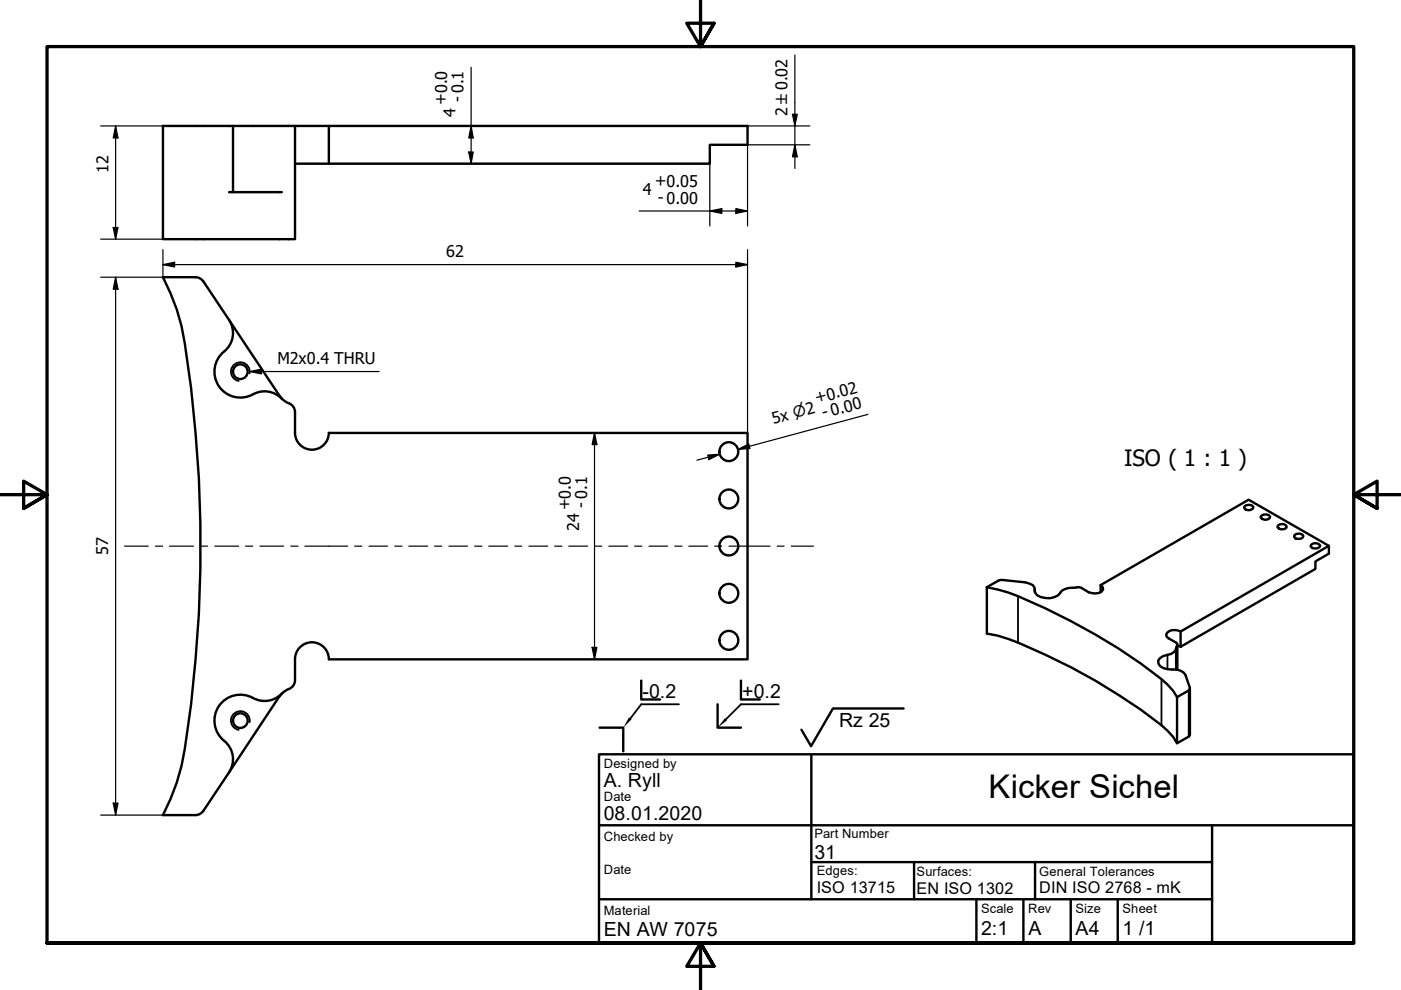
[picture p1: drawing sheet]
<svg xmlns="http://www.w3.org/2000/svg" width="297mm" height="210mm" viewBox="0 0 297 210" stroke-linecap="round" stroke-linejoin="round" font-family="sans-serif">
<!-- layer: Sichtbar (ISO) -->
<g fill="none" stroke="#000" stroke-width=".51">
<path d="M49.4 26.7h-14.9v24h28v-24h-13.1v14M62.5 26.7h96v4h-8v4h-88M69.7 26.7v8M48.6 40.7h11.2M48.6 67.9a5 5 0 0 1-1.1 6.6 5.6 5.6 0 0 0-.8 7.7 5.6 5.6 0 0 0 7.6 1.1 5 5 0 0 1 5.4 1.2M59.3 84l-16.5-24.6-.6-.5-.7-.1h-7a42.8 42.8 0 0 1 4.7 14 273.8 273.8 0 0 1-.7 89.6l-1 3.6-1.4 3.5-1.6 3.3h7l1-.3 .6-.6 5.5-8.2M59.3 84a4 4 0 0 0 1.9 1.5M61.3 85.5a2 2 0 0 1 1.2 1.9v4.4M62.5 91.8a3.6 3.6 0 0 0 3.6 3.5 3.6 3.6 0 0 0 3.6-3.5M69.7 91.8h88.8v48h-88.8a3.6 3.6 0 0 0-3.6-3.6 3.6 3.6 0 0 0-3.6 3.6v4.4M263.8 107.4a1.36 1.36 0 0 1 1.9 .1 1.09 1.09 0 0 1-.9 .7 1.09 1.09 0 0 1-1-.5zM267.4 109.4a1.38 1.38 0 0 1 1.9 .1 1.13 1.13 0 0 1-1 .8 1.13 1.13 0 0 1-1-.6z"/>
<path d="M271 111.4a1.23 1.23 0 0 1 1.8 .2l-.1 .3a1.29 1.29 0 0 1-1.9-.2zM274.4 113.4a1.29 1.29 0 0 1 2 .2 1.11 1.11 0 0 1-2 .2zM278 115.5a1.29 1.29 0 0 1 1.9 .2 1.18 1.18 0 0 1-2 .2zM281.7 115.7v1.7l-2.8 1.6v1.6l-28.6 16.5M209.2 124.5a41.6 41.6 0 0 1 12.4 4.4 115.1 115.1 0 0 1 26 16.3l1.1 1.3 .9 1.3M209.2 124.5v9.8a41.6 41.6 0 0 1 12.4 4.5 118.5 118.5 0 0 1 26 16.2l1.1 1.2 .9 1.4M219.4 124.9v.6M233.4 124.1l.4 .4 .1 .4a1.92 1.92 0 0 1-2.4 .9l-.7-.2-1.6-1-.5-.1-1 .1a3.3 3.3 0 0 0-3.4 1.6 4 4 0 0 1-4.4 0l-.4-.6a1.57 1.57 0 0 0-1.3-1.9l-.8-.2-5.3-.5-2.9 1.5M233.4 124.1l31.3-18.1 17 9.7-31.4 18.2M233.4 124.1v1.5M249.4 137.4v4.6M249.6 136.6v5.4"/>
<path d="M249.6 136.9l.7 .2M250.3 133.9a2.34 2.34 0 0 0-3 .6v.5l.5 .4 1.6 .8a.94 .94 0 0 1 0 1.2 1.95 1.95 0 0 1-1.9 1.4l-.9 .3-.7 .4-.3 .6a1.83 1.83 0 0 0 2 1.8l1 .1a2.74 2.74 0 0 1 2.7 1.1l1 2.7-.1 .3-.2 .3-2.4 1.4M250.3 133.9v3.2M47.5 157.1a5 5 0 0 1 1.1 6.6M59.3 147.5l-10.7 16.2M59.7 147.1a5 5 0 0 1-6 .9 5.5 5.5 0 0 0-7.3 1.7 5.5 5.5 0 0 0 1.1 7.4M61.2 146.1a4 4 0 0 0-1.9 1.5M62.5 144.2a2 2 0 0 1-1.2 1.9M252.3 146v9.8l-.3 .4-2.4 1.4v-9.8"/>
<circle cx="51" cy="78.8" r="1.56"/>
<circle cx="154.5" cy="95.8" r="2"/>
<circle cx="154.5" cy="105.8" r="2"/>
<circle cx="154.5" cy="115.8" r="2"/>
<circle cx="154.5" cy="125.8" r="2"/>
<circle cx="154.5" cy="135.8" r="2"/>
<circle cx="51" cy="152.8" r="1.56"/>
</g>
<!-- layer: Sichtbar schmal (ISO) -->
<path d="M52.9 79.2a2 2 0 0 0-1.6-2.4 2 2 0 0 0-2.3 1.7 2 2 0 0 0 1.6 2.3M215.8 126.4v9.8M219.4 125.1v.3M247.5 138.8v3.1M249.6 136.9v5.1M52.9 153.1a2 2 0 0 0-1.6-2.3 2 2 0 0 0-2.3 1.6 2 2 0 0 0 1.6 2.4M246.3 144v9.8M252 146.4v9.8" fill="none" stroke="#000" stroke-width=".38"/>
<!-- layer: Schraffur (ISO) -->
<path d="M133.3 152.1l.6 .4-1.8 1.8zM153.7 152.3l.4 .5-2 1.5z" fill="#000"/>
<!-- layer: Rahmen (ISO) -->
<path d="M148.5 -.1v10l-2.9-5h5.8l-2.9 5 2.9-5M0 104.9h10l-5-2.9v5.8l5-2.9-5 2.9M297 104.9h-10l5-2.9v5.8l-5-2.9 5 2.9M10 199.9v-190h277v190h-277h277M151.4 204.9l-2.9-5 2.9 5h-5.8l2.9-5v10" fill="none" stroke="#000" stroke-width=".7"/>
<!-- layer: Titel (ISO) -->
<g fill="none" stroke="#000" stroke-width=".51">
<path d="M127 159.9h160v40h-160zM127.1 154.3h5v5M136 144.3v4h4M152.1 149.3v5h5M157.1 144.3v4h4M172 159.9v30.8h85v-15.7M191.6 150.2h-15l-4.6 8-2.1-3.5M127 175h160M127 190.7h45M172 182.8h85M193.8 182.8v7.9M207 190.7v9.2"/>
<path d="M217 190.7v9.2M219.5 182.8v7.9M227 190.7v9.2M237 190.7v9.2M257 190.7v9.2"/>
</g>
<path d="M144 149.3h-8l-2.3 3M165.1 149.3h-8l-3.2 3.3" fill="none" stroke="#000" stroke-width=".38"/>
<g fill="none" stroke="#000" stroke-width=".25">
<path d="M99.9 14.3v20.4M168.5 11.7v24M21.3 26.7h48.4M24.5 26.7l.5 2.5h-1zM24.5 26.7v24M99.4 32.2h.9l-.4 2.5zM99.9 26.7l.4 2.5h-.9zM150.5 34.7v13.2M158.5 26.7h13.2M168 24.2h1l-.5 2.5zM168.5 30.7l.5 2.5h-1zM171.7 30.7h-13.2v17.2"/>
<path d="M21.3 50.7h13.2M24 48.2h1l-.5 2.5zM24.5 58.8l.5 2.5h-1zM24.5 58.8v114M34.5 56.1l2.5-.5v1zM34.5 52.9v5.9h-13.2M34.5 56.1h124M135.5 44.7h23M150.5 44.7l2.5-.5v1zM156 44.2l2.5 .5-2.5 .5zM156 55.6l2.5 .5-2.5 .5zM158.5 52.9v38.9"/>
<path d="M126 91.8l.6 2.5h-1.1zM126 91.8v48M150.1 96.5l2.5-.2-2.3 1.1zM152.6 96.3l-4.8 1.3M156.5 95.3l2.2-1.2 .3 1zM184 87.9l-27.5 7.4 2.4-.6M125.5 137.3h1.1l-.6 2.5zM21.3 172.8h13.2M24 170.3h1l-.5 2.5z"/>
</g>
<g fill="#000">
<path d="M24.5 26.7l.5 2.5h-1z" fill-rule="evenodd"/>
<path d="M99.4 32.2h.9l-.4 2.5z" fill-rule="evenodd"/>
<path d="M99.9 26.7l.4 2.5h-.9z" fill-rule="evenodd"/>
<path d="M168 24.2h1l-.5 2.5z" fill-rule="evenodd"/>
<path d="M168.5 30.7l.5 2.5h-1z" fill-rule="evenodd"/>
<path d="M24 48.2h1l-.5 2.5z" fill-rule="evenodd"/>
<path d="M34.5 56.1l2.5-.5v1z" fill-rule="evenodd"/>
<path d="M150.5 44.7l2.5-.5v1z" fill-rule="evenodd"/>
<path d="M156 44.2l2.5 .5-2.5 .5z" fill-rule="evenodd"/>
<path d="M156 55.6l2.5 .5-2.5 .5z" fill-rule="evenodd"/>
<path d="M24.5 58.8l.5 2.5h-1z" fill-rule="evenodd"/>
<path d="M126 91.8l.6 2.5h-1.1z" fill-rule="evenodd"/>
<path d="M150.1 96.5l2.5-.2-2.3 1.1z" fill-rule="evenodd"/>
<path d="M156.5 95.3l2.2-1.2 .3 1z" fill-rule="evenodd"/>
<path d="M125.5 137.3h1.1l-.6 2.5z" fill-rule="evenodd"/>
<path d="M24 170.3h1l-.5 2.5z" fill-rule="evenodd"/>
</g>
<!-- layer: Symbol (ISO) -->
<path d="M53 78.8l2.4-.5v1zM53 78.8h27.4" fill="none" stroke="#000" stroke-width=".25"/>
<path d="M53 78.8l2.4-.5v1z" fill-rule="evenodd" fill="#000"/>
<!-- layer: Mittellinie (ISO) -->
<g fill="none" stroke="#000" stroke-width=".25">
<path d="M26.4 115.8h5M33 115.8h1.5M35.9 115.8h5.1M42.5 115.8h1.5M45.5 115.8h5.1M52.1 115.8h1.5M55.1 115.8h5M61.7 115.8h1.5M64.6 115.8h9.1M75.2 115.8h1.5M78.2 115.8h4M83.7 115.8h1.5"/>
<path d="M86.7 115.8h4M92.1 115.8h1.6M95.2 115.8h3.9M100.6 115.8h1.6M103.6 115.8h4M109.2 115.8h1.4M112.1 115.8h4M117.6 115.8h1.5M120.6 115.8h4M126.1 115.8h1.5M129.1 115.8h4M134.6 115.8h1.5"/>
<path d="M137.6 115.8h3.9M143.1 115.8h1.5M146 115.8h4.1M151.5 115.8h1.5M154.6 115.8h8.7M164.8 115.8h1.4M167.8 115.8h4.7"/>
</g>
<text font-size="6.9" x="209.6" y="169.3">Kicker Sichel</text>
<text font-size="4.8" x="238.3" y="98.9">ISO ( 1 : 1 )</text>
<g font-size="4.1">
<text x="136.2" y="148">-0.2</text>
<text x="157.4" y="148">+0.2</text>
<text x="177.9" y="154.1">Rz 25</text>
<text x="128" y="166.9">A. Ryll</text>
<text x="128" y="173.9">08.01.2020</text>
<text x="172.7" y="182">31</text>
<text x="128" y="198.4">EN AW 7075</text>
<text x="208" y="198.3">2:1</text>
<text x="218.1" y="198.2">A</text>
<text x="228" y="198.2">A4</text>
<text x="238" y="198.3">1 /1</text>
</g>
<g font-size="3.4">
<text x="94.6" y="22.3" transform="rotate(-90 94.6 22.3)">+0.0</text>
<text x="98.1" y="21.7" transform="rotate(-90 98.1 21.7)">- 0.1</text>
<text x="96.6" y="24.8" transform="rotate(-90 96.6 24.8)">4</text>
<text x="166.9" y="24.7" transform="rotate(-90 166.9 24.7)">2 ±0.02</text>
<text x="23" y="36.6" transform="rotate(-90 23 36.6)">12</text>
<text x="136.3" y="41.4">4</text>
<text x="138.8" y="39.5">+0.05</text>
<text x="139.4" y="43">- 0.00</text>
<text x="94.6" y="54.5">62</text>
<text x="58.8" y="77.2">M2x0.4 THRU</text>
<text x="164" y="89.9" transform="rotate(-15 164 89.9)">5x ⌀2</text>
<text x="173.1" y="85.4" transform="rotate(-15 173.1 85.4)">+0.02</text>
<text x="174.6" y="88.6" transform="rotate(-15 174.6 88.6)">- 0.00</text>
<text x="124.3" y="107.6" transform="rotate(-90 124.3 107.6)">- 0.1</text>
<text x="120.8" y="108.2" transform="rotate(-90 120.8 108.2)">+0.0</text>
<text x="122.8" y="112.6" transform="rotate(-90 122.8 112.6)">24</text>
<text x="22.9" y="117.6" transform="rotate(-90 22.9 117.6)">57</text>
<text x="173.2" y="189.3">ISO 13715</text>
<text x="194.3" y="189.5">EN ISO 1302</text>
<text x="220.3" y="189.4">DIN ISO 2768 - mK</text>
</g>
<g font-size="2.7">
<text x="128" y="162.9">Designed by</text>
<text x="128" y="169.9">Date</text>
<text x="128" y="178.4">Checked by</text>
<text x="172.7" y="177.7">Part Number</text>
<text x="128" y="185.4">Date</text>
<text x="173.2" y="185.6">Edges:</text>
<text x="194.3" y="185.7">Surfaces:</text>
<text x="220.3" y="185.6">General Tolerances</text>
<text x="128" y="193.9">Material</text>
<text x="208" y="193.6">Scale</text>
<text x="218" y="193.6">Rev</text>
<text x="228" y="193.6">Size</text>
<text x="238" y="193.6">Sheet</text>
</g>
</svg>
